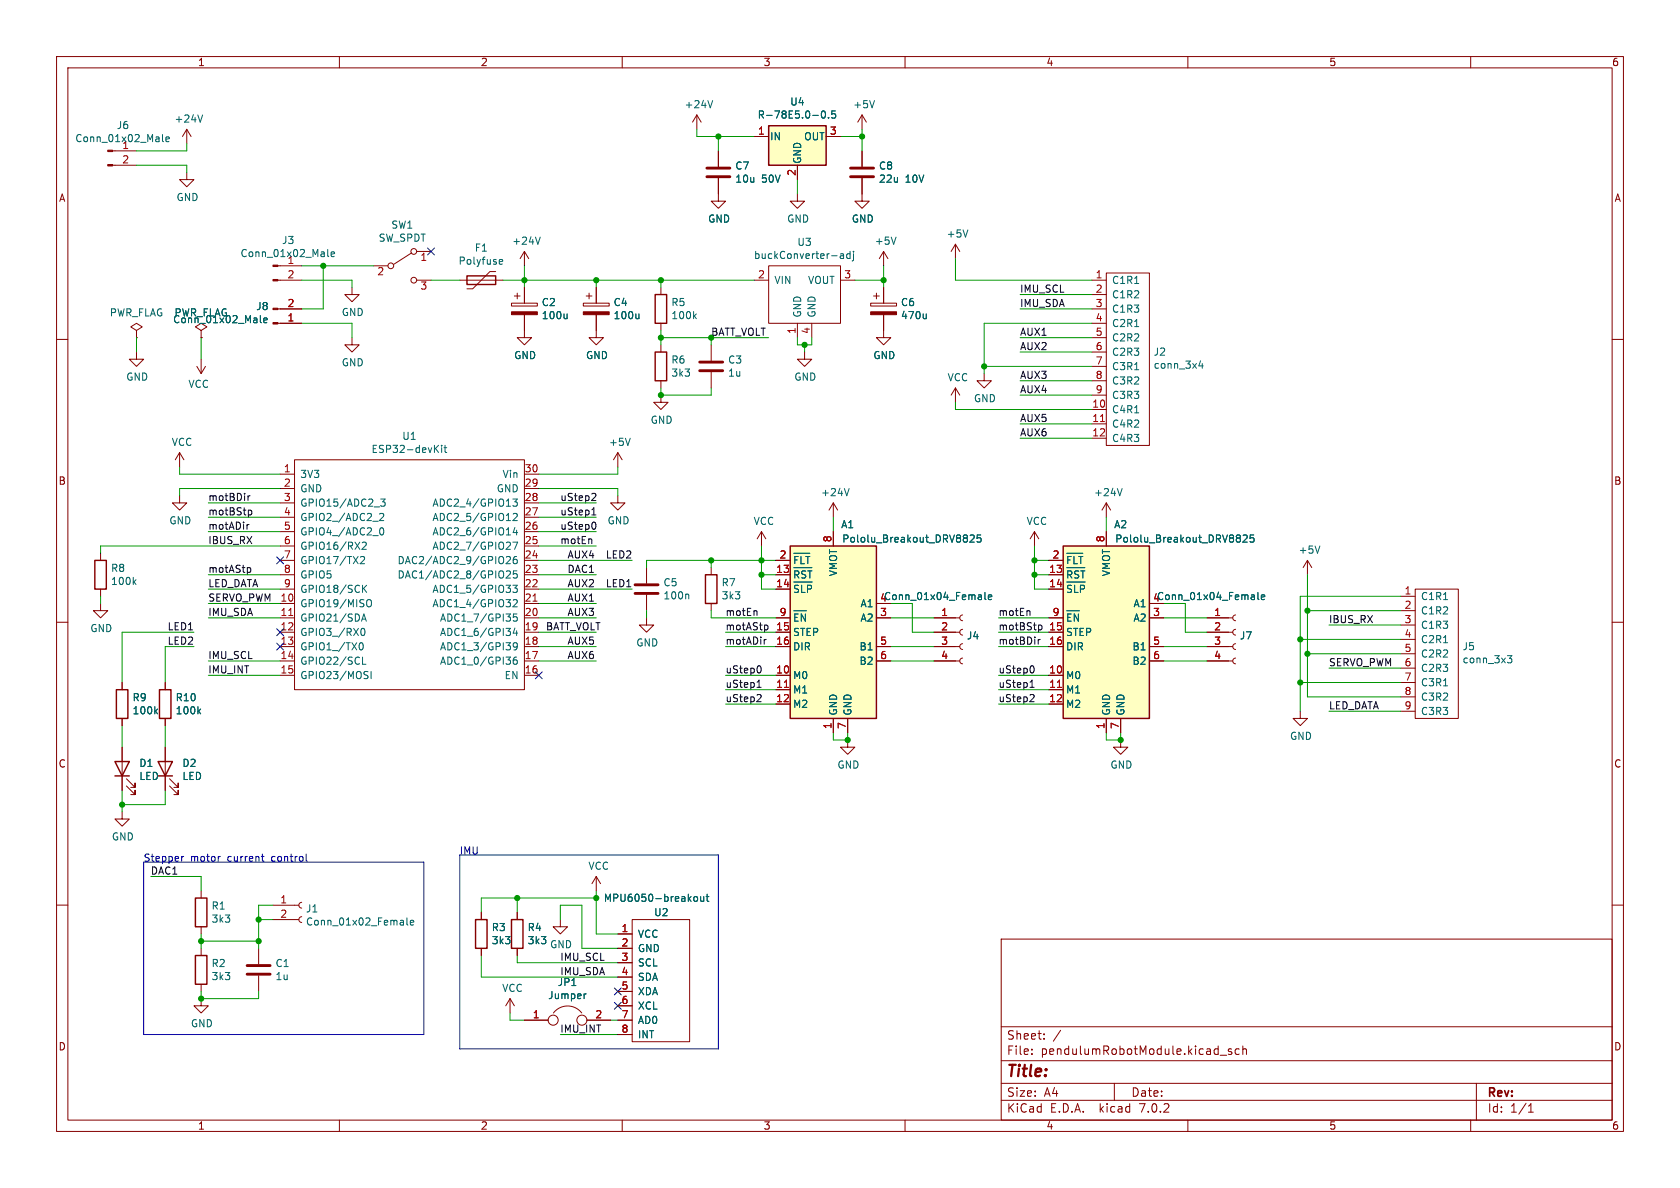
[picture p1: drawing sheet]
EESchema Schematic File Version 4
LIBS:pendulumRobotModule-cache
EELAYER 30 0
EELAYER END
$Descr A4 11693 8268
encoding utf-8
Sheet 1 1
Title ""
Date ""
Rev ""
Comp ""
Comment1 ""
Comment2 ""
Comment3 ""
Comment4 ""
$EndDescr
$Comp
L Driver_Motor:Pololu_Breakout_DRV8825 A1
U 1 1
P 5800 4300
F 0 "A1" H 5900 4950 50  0000 C CNN
F 1 "Pololu_Breakout_DRV8825" H 6350 4850 50  0000 C CNN
F 2 "mylib:DRV8825-breakout" H 6000 3500 50  0001 L CNN
F 3 "https://www.pololu.com/product/2982" H 5900 4000 50  0001 C CNN
	1    5800 4300
	1    0    0    -1  
$EndComp
$Comp
L Driver_Motor:Pololu_Breakout_DRV8825 A2
U 1 1
P 7700 4300
F 0 "A2" H 7800 4950 50  0000 C CNN
F 1 "Pololu_Breakout_DRV8825" H 8250 4850 50  0000 C CNN
F 2 "mylib:DRV8825-breakout" H 7900 3500 50  0001 L CNN
F 3 "https://www.pololu.com/product/2982" H 7800 4000 50  0001 C CNN
	1    7700 4300
	1    0    0    -1  
$EndComp
$Comp
L Connector:Conn_01x02_Male J3
U 1 1
P 1900 1850
F 0 "J3" H 2006 2028 50  0000 C CNN
F 1 "Conn_01x02_Male" H 2006 1937 50  0000 C CNN
F 2 "mylib:wirePad-2x-2mm" H 1900 1850 50  0001 C CNN
F 3 "~" H 1900 1850 50  0001 C CNN
	1    1900 1850
	1    0    0    -1  
$EndComp
$Comp
L power:GND #PWR0101
U 1 1
P 2450 2000
F 0 "#PWR0101" H 2450 1750 50  0001 C CNN
F 1 "GND" H 2455 1827 50  0000 C CNN
F 2 "" H 2450 2000 50  0001 C CNN
F 3 "" H 2450 2000 50  0001 C CNN
	1    2450 2000
	1    0    0    -1  
$EndComp
$Comp
L power:+24V #PWR0102
U 1 1
P 3650 1850
F 0 "#PWR0102" H 3650 1700 50  0001 C CNN
F 1 "+24V" H 3665 2023 50  0000 C CNN
F 2 "" H 3650 1850 50  0001 C CNN
F 3 "" H 3650 1850 50  0001 C CNN
	1    3650 1850
	1    0    0    -1  
$EndComp
Wire Wire Line
	2100 1950 2450 1950
Wire Wire Line
	2450 1950 2450 2000
$Comp
L Device:CP C2
U 1 1
P 3650 2150
F 0 "C2" H 3768 2196 50  0000 L CNN
F 1 "100u" H 3768 2105 50  0000 L CNN
F 2 "Capacitors_THT:CP_Radial_D8.0mm_P2.50mm" H 3688 2000 50  0001 C CNN
F 3 "~" H 3650 2150 50  0001 C CNN
	1    3650 2150
	1    0    0    -1  
$EndComp
Wire Wire Line
	3500 1950 3650 1950
Wire Wire Line
	3650 1950 3650 2000
$Comp
L power:GND #PWR0103
U 1 1
P 3650 2300
F 0 "#PWR0103" H 3650 2050 50  0001 C CNN
F 1 "GND" H 3655 2127 50  0000 C CNN
F 2 "" H 3650 2300 50  0001 C CNN
F 3 "" H 3650 2300 50  0001 C CNN
	1    3650 2300
	1    0    0    -1  
$EndComp
Wire Wire Line
	2100 1850 2250 1850
Wire Wire Line
	3650 1950 3650 1850
Connection ~ 3650 1950
$Comp
L Device:R R5
U 1 1
P 4600 2150
F 0 "R5" H 4670 2196 50  0000 L CNN
F 1 "100k" H 4670 2105 50  0000 L CNN
F 2 "Resistor_SMD:R_0805_2012Metric" V 4530 2150 50  0001 C CNN
F 3 "~" H 4600 2150 50  0001 C CNN
	1    4600 2150
	1    0    0    -1  
$EndComp
$Comp
L Device:R R6
U 1 1
P 4600 2550
F 0 "R6" H 4670 2596 50  0000 L CNN
F 1 "3k3" H 4670 2505 50  0000 L CNN
F 2 "Resistor_SMD:R_0805_2012Metric" V 4530 2550 50  0001 C CNN
F 3 "~" H 4600 2550 50  0001 C CNN
	1    4600 2550
	1    0    0    -1  
$EndComp
$Comp
L power:GND #PWR0104
U 1 1
P 4600 2750
F 0 "#PWR0104" H 4600 2500 50  0001 C CNN
F 1 "GND" H 4605 2577 50  0000 C CNN
F 2 "" H 4600 2750 50  0001 C CNN
F 3 "" H 4600 2750 50  0001 C CNN
	1    4600 2750
	1    0    0    -1  
$EndComp
Wire Wire Line
	4600 2750 4600 2700
Wire Wire Line
	4600 2400 4600 2350
$Comp
L Device:C C3
U 1 1
P 4950 2550
F 0 "C3" H 5065 2596 50  0000 L CNN
F 1 "1u" H 5065 2505 50  0000 L CNN
F 2 "Capacitor_SMD:C_0805_2012Metric" H 4988 2400 50  0001 C CNN
F 3 "~" H 4950 2550 50  0001 C CNN
	1    4950 2550
	1    0    0    -1  
$EndComp
Wire Wire Line
	4950 2400 4950 2350
Wire Wire Line
	4950 2350 4600 2350
Connection ~ 4600 2350
Wire Wire Line
	4600 2350 4600 2300
Wire Wire Line
	4950 2700 4950 2750
Wire Wire Line
	4950 2750 4600 2750
Connection ~ 4600 2750
$Comp
L Device:R R1
U 1 1
P 1400 6350
F 0 "R1" H 1470 6396 50  0000 L CNN
F 1 "3k3" H 1470 6305 50  0000 L CNN
F 2 "Resistor_SMD:R_0805_2012Metric" V 1330 6350 50  0001 C CNN
F 3 "~" H 1400 6350 50  0001 C CNN
	1    1400 6350
	1    0    0    -1  
$EndComp
$Comp
L Device:R R2
U 1 1
P 1400 6750
F 0 "R2" H 1470 6796 50  0000 L CNN
F 1 "3k3" H 1470 6705 50  0000 L CNN
F 2 "Resistor_SMD:R_0805_2012Metric" V 1330 6750 50  0001 C CNN
F 3 "~" H 1400 6750 50  0001 C CNN
	1    1400 6750
	1    0    0    -1  
$EndComp
$Comp
L Device:C C1
U 1 1
P 1800 6750
F 0 "C1" H 1915 6796 50  0000 L CNN
F 1 "1u" H 1915 6705 50  0000 L CNN
F 2 "Capacitor_SMD:C_0805_2012Metric" H 1838 6600 50  0001 C CNN
F 3 "~" H 1800 6750 50  0001 C CNN
	1    1800 6750
	1    0    0    -1  
$EndComp
Wire Wire Line
	1400 6500 1400 6550
Wire Wire Line
	1400 6550 1800 6550
Wire Wire Line
	1800 6550 1800 6600
Connection ~ 1400 6550
Wire Wire Line
	1400 6550 1400 6600
Wire Wire Line
	1800 6900 1800 6950
Wire Wire Line
	1800 6950 1400 6950
Wire Wire Line
	1400 6950 1400 6900
$Comp
L power:GND #PWR0105
U 1 1
P 1400 6950
F 0 "#PWR0105" H 1400 6700 50  0001 C CNN
F 1 "GND" H 1405 6777 50  0000 C CNN
F 2 "" H 1400 6950 50  0001 C CNN
F 3 "" H 1400 6950 50  0001 C CNN
	1    1400 6950
	1    0    0    -1  
$EndComp
Connection ~ 1400 6950
$Comp
L Connector:Conn_01x04_Female J4
U 1 1
P 6700 4400
F 0 "J4" H 6727 4376 50  0000 L CNN
F 1 "Conn_01x04_Female" H 6150 4650 50  0000 L CNN
F 2 "Socket_Strips:Socket_Strip_Straight_1x04_Pitch2.54mm" H 6700 4400 50  0001 C CNN
F 3 "~" H 6700 4400 50  0001 C CNN
	1    6700 4400
	1    0    0    -1  
$EndComp
$Comp
L Connector:Conn_01x04_Female J7
U 1 1
P 8600 4400
F 0 "J7" H 8627 4376 50  0000 L CNN
F 1 "Conn_01x04_Female" H 8050 4650 50  0000 L CNN
F 2 "Socket_Strips:Socket_Strip_Straight_1x04_Pitch2.54mm" H 8600 4400 50  0001 C CNN
F 3 "~" H 8600 4400 50  0001 C CNN
	1    8600 4400
	1    0    0    -1  
$EndComp
Text Label 5050 4700 0    50   ~ 0
uStep0
Text Label 5050 4800 0    50   ~ 0
uStep1
Text Label 5050 4900 0    50   ~ 0
uStep2
Text Label 6950 4700 0    50   ~ 0
uStep0
Text Label 6950 4800 0    50   ~ 0
uStep1
Text Label 6950 4900 0    50   ~ 0
uStep2
Wire Wire Line
	1400 6200 1400 6100
Wire Wire Line
	1400 6100 1050 6100
Text Label 1050 6100 0    50   ~ 0
DAC1
$Comp
L Connector:Conn_01x02_Female J1
U 1 1
P 2100 6300
F 0 "J1" H 2127 6276 50  0000 L CNN
F 1 "Conn_01x02_Female" H 2127 6185 50  0000 L CNN
F 2 "Socket_Strips:Socket_Strip_Straight_1x02_Pitch2.54mm" H 2100 6300 50  0001 C CNN
F 3 "~" H 2100 6300 50  0001 C CNN
	1    2100 6300
	1    0    0    -1  
$EndComp
Wire Wire Line
	1900 6400 1800 6400
Wire Wire Line
	1800 6400 1800 6300
Wire Wire Line
	1800 6300 1900 6300
$Comp
L myLib:MPU6050-breakout U2
U 1 1
P 4600 6350
F 0 "U2" H 4550 6350 50  0000 L CNN
F 1 "MPU6050-breakout" H 4200 6450 50  0000 L CNN
F 2 "mylib:MPU6050-breakout-angledHeader" H 4600 6350 50  0001 C CNN
F 3 "" H 4600 6350 50  0001 C CNN
	1    4600 6350
	1    0    0    -1  
$EndComp
$Comp
L power:VCC #PWR0106
U 1 1
P 1250 3250
F 0 "#PWR0106" H 1250 3100 50  0001 C CNN
F 1 "VCC" H 1267 3423 50  0000 C CNN
F 2 "" H 1250 3250 50  0001 C CNN
F 3 "" H 1250 3250 50  0001 C CNN
	1    1250 3250
	1    0    0    -1  
$EndComp
$Comp
L power:GND #PWR0107
U 1 1
P 1250 3450
F 0 "#PWR0107" H 1250 3200 50  0001 C CNN
F 1 "GND" H 1255 3277 50  0000 C CNN
F 2 "" H 1250 3450 50  0001 C CNN
F 3 "" H 1250 3450 50  0001 C CNN
	1    1250 3450
	1    0    0    -1  
$EndComp
$Comp
L power:GND #PWR0108
U 1 1
P 4300 3450
F 0 "#PWR0108" H 4300 3200 50  0001 C CNN
F 1 "GND" H 4305 3277 50  0000 C CNN
F 2 "" H 4300 3450 50  0001 C CNN
F 3 "" H 4300 3450 50  0001 C CNN
	1    4300 3450
	1    0    0    -1  
$EndComp
$Comp
L power:+5V #PWR0109
U 1 1
P 4300 3250
F 0 "#PWR0109" H 4300 3100 50  0001 C CNN
F 1 "+5V" H 4315 3423 50  0000 C CNN
F 2 "" H 4300 3250 50  0001 C CNN
F 3 "" H 4300 3250 50  0001 C CNN
	1    4300 3250
	1    0    0    -1  
$EndComp
Text Label 3950 4000 0    50   ~ 0
DAC1
$Comp
L Device:R R3
U 1 1
P 3350 6500
F 0 "R3" H 3420 6546 50  0000 L CNN
F 1 "3k3" H 3420 6455 50  0000 L CNN
F 2 "Resistor_SMD:R_0805_2012Metric" V 3280 6500 50  0001 C CNN
F 3 "~" H 3350 6500 50  0001 C CNN
	1    3350 6500
	1    0    0    -1  
$EndComp
$Comp
L Device:R R4
U 1 1
P 3600 6500
F 0 "R4" H 3670 6546 50  0000 L CNN
F 1 "3k3" H 3670 6455 50  0000 L CNN
F 2 "Resistor_SMD:R_0805_2012Metric" V 3530 6500 50  0001 C CNN
F 3 "~" H 3600 6500 50  0001 C CNN
	1    3600 6500
	1    0    0    -1  
$EndComp
$Comp
L power:VCC #PWR0110
U 1 1
P 4150 6200
F 0 "#PWR0110" H 4150 6050 50  0001 C CNN
F 1 "VCC" H 4167 6373 50  0000 C CNN
F 2 "" H 4150 6200 50  0001 C CNN
F 3 "" H 4150 6200 50  0001 C CNN
	1    4150 6200
	1    0    0    -1  
$EndComp
Wire Wire Line
	4300 6500 4150 6500
Wire Wire Line
	3600 6250 3600 6350
Wire Wire Line
	3600 6250 3350 6250
Wire Wire Line
	3350 6250 3350 6350
Connection ~ 3600 6250
Wire Wire Line
	3350 6800 3350 6650
Text Label 3900 6700 0    50   ~ 0
IMU_SCL
Wire Wire Line
	4150 6200 4150 6250
Wire Wire Line
	3600 6650 3600 6700
Wire Wire Line
	3600 6700 4300 6700
Wire Wire Line
	3350 6800 4300 6800
Wire Wire Line
	3600 6250 4150 6250
Connection ~ 4150 6250
Wire Wire Line
	4150 6250 4150 6500
$Comp
L power:GND #PWR0111
U 1 1
P 3900 6400
F 0 "#PWR0111" H 3900 6150 50  0001 C CNN
F 1 "GND" H 3905 6227 50  0000 C CNN
F 2 "" H 3900 6400 50  0001 C CNN
F 3 "" H 3900 6400 50  0001 C CNN
	1    3900 6400
	1    0    0    -1  
$EndComp
Wire Wire Line
	4300 6600 4050 6600
Wire Wire Line
	4050 6600 4050 6300
Wire Wire Line
	4050 6300 3900 6300
Wire Wire Line
	3900 6300 3900 6400
Text Label 3900 6800 0    50   ~ 0
IMU_SDA
Text Label 1450 4600 0    50   ~ 0
IMU_SCL
Text Label 1450 4300 0    50   ~ 0
IMU_SDA
Text Label 6950 4300 0    50   ~ 0
motEn
Text Label 5050 4300 0    50   ~ 0
motEn
$Comp
L power:GND #PWR0112
U 1 1
P 5900 5150
F 0 "#PWR0112" H 5900 4900 50  0001 C CNN
F 1 "GND" H 5905 4977 50  0000 C CNN
F 2 "" H 5900 5150 50  0001 C CNN
F 3 "" H 5900 5150 50  0001 C CNN
	1    5900 5150
	1    0    0    -1  
$EndComp
Wire Wire Line
	5800 5100 5800 5150
Wire Wire Line
	5800 5150 5900 5150
Wire Wire Line
	5900 5100 5900 5150
Connection ~ 5900 5150
$Comp
L power:GND #PWR0113
U 1 1
P 7800 5150
F 0 "#PWR0113" H 7800 4900 50  0001 C CNN
F 1 "GND" H 7805 4977 50  0000 C CNN
F 2 "" H 7800 5150 50  0001 C CNN
F 3 "" H 7800 5150 50  0001 C CNN
	1    7800 5150
	1    0    0    -1  
$EndComp
Wire Wire Line
	7700 5100 7700 5150
Wire Wire Line
	7700 5150 7800 5150
Wire Wire Line
	7800 5100 7800 5150
Connection ~ 7800 5150
$Comp
L power:+24V #PWR0114
U 1 1
P 5800 3600
F 0 "#PWR0114" H 5800 3450 50  0001 C CNN
F 1 "+24V" H 5815 3773 50  0000 C CNN
F 2 "" H 5800 3600 50  0001 C CNN
F 3 "" H 5800 3600 50  0001 C CNN
	1    5800 3600
	1    0    0    -1  
$EndComp
$Comp
L power:+24V #PWR0115
U 1 1
P 7700 3600
F 0 "#PWR0115" H 7700 3450 50  0001 C CNN
F 1 "+24V" H 7715 3773 50  0000 C CNN
F 2 "" H 7700 3600 50  0001 C CNN
F 3 "" H 7700 3600 50  0001 C CNN
	1    7700 3600
	1    0    0    -1  
$EndComp
Wire Wire Line
	5800 3600 5800 3700
Wire Wire Line
	7700 3600 7700 3700
Text Label 5050 4500 0    50   ~ 0
motADir
Wire Wire Line
	5050 4400 5400 4400
Wire Wire Line
	5400 4500 5050 4500
Wire Wire Line
	5050 4700 5400 4700
Wire Wire Line
	5050 4800 5400 4800
Wire Wire Line
	5050 4900 5400 4900
Text Label 5050 4400 0    50   ~ 0
motAStp
$Comp
L power:VCC #PWR0116
U 1 1
P 5300 3800
F 0 "#PWR0116" H 5300 3650 50  0001 C CNN
F 1 "VCC" H 5317 3973 50  0000 C CNN
F 2 "" H 5300 3800 50  0001 C CNN
F 3 "" H 5300 3800 50  0001 C CNN
	1    5300 3800
	1    0    0    -1  
$EndComp
Wire Wire Line
	5400 3900 5300 3900
Wire Wire Line
	5300 3900 5300 3800
Wire Wire Line
	5400 4000 5300 4000
Wire Wire Line
	5300 4000 5300 3900
Connection ~ 5300 3900
Wire Wire Line
	5400 4100 5300 4100
Wire Wire Line
	5300 4100 5300 4000
Connection ~ 5300 4000
$Comp
L power:VCC #PWR0117
U 1 1
P 7200 3800
F 0 "#PWR0117" H 7200 3650 50  0001 C CNN
F 1 "VCC" H 7217 3973 50  0000 C CNN
F 2 "" H 7200 3800 50  0001 C CNN
F 3 "" H 7200 3800 50  0001 C CNN
	1    7200 3800
	1    0    0    -1  
$EndComp
Wire Wire Line
	7300 3900 7200 3900
Wire Wire Line
	7200 3900 7200 3800
Wire Wire Line
	7300 4000 7200 4000
Wire Wire Line
	7200 4000 7200 3900
Connection ~ 7200 3900
Wire Wire Line
	7300 4100 7200 4100
Wire Wire Line
	7200 4100 7200 4000
Connection ~ 7200 4000
Wire Wire Line
	7300 4400 6950 4400
Text Label 6950 4400 0    50   ~ 0
motBStp
Wire Wire Line
	7300 4500 6950 4500
Wire Wire Line
	6950 4300 7300 4300
Wire Wire Line
	6950 4700 7300 4700
Wire Wire Line
	6950 4800 7300 4800
Wire Wire Line
	6950 4900 7300 4900
Text Label 6950 4500 0    50   ~ 0
motBDir
Wire Wire Line
	1800 6550 1800 6400
Connection ~ 1800 6550
Connection ~ 1800 6400
Wire Notes Line
	1000 6000 2950 6000
Wire Notes Line
	2950 6000 2950 7200
Wire Notes Line
	2950 7200 1000 7200
Wire Notes Line
	1000 7200 1000 6000
Text Notes 1000 6000 0    50   ~ 0
Stepper motor current control
Wire Notes Line
	5000 5950 3200 5950
Wire Notes Line
	3200 7300 5000 7300
Wire Notes Line
	5000 7300 5000 5950
Wire Notes Line
	3200 5950 3200 7300
Wire Wire Line
	4300 7200 3900 7200
Text Label 3900 7200 0    50   ~ 0
IMU_INT
$Comp
L Device:Jumper JP1
U 1 1
P 3950 7100
F 0 "JP1" H 3950 7364 50  0000 C CNN
F 1 "Jumper" H 3950 7273 50  0000 C CNN
F 2 "Connectors:GS2" H 3950 7100 50  0001 C CNN
F 3 "~" H 3950 7100 50  0001 C CNN
	1    3950 7100
	1    0    0    -1  
$EndComp
Wire Wire Line
	4300 7100 4250 7100
Wire Wire Line
	3650 7100 3550 7100
$Comp
L power:VCC #PWR0120
U 1 1
P 3550 7050
F 0 "#PWR0120" H 3550 6900 50  0001 C CNN
F 1 "VCC" H 3567 7223 50  0000 C CNN
F 2 "" H 3550 7050 50  0001 C CNN
F 3 "" H 3550 7050 50  0001 C CNN
	1    3550 7050
	1    0    0    -1  
$EndComp
Wire Wire Line
	3550 7100 3550 7050
NoConn ~ 4300 6900
NoConn ~ 4300 7000
$Comp
L myLib:buckConverter-adj U3
U 1 1
P 5600 1800
F 0 "U3" H 5600 1915 50  0000 C CNN
F 1 "buckConverter-adj" H 5600 1824 50  0000 C CNN
F 2 "mylib:buck-converter-adj" H 5600 1800 50  0001 C CNN
F 3 "" H 5600 1800 50  0001 C CNN
	1    5600 1800
	1    0    0    -1  
$EndComp
Wire Wire Line
	5550 2400 5550 2350
Wire Wire Line
	5550 2400 5600 2400
Wire Wire Line
	5650 2400 5650 2350
Wire Wire Line
	5600 2400 5600 2450
Connection ~ 5600 2400
Wire Wire Line
	5600 2400 5650 2400
$Comp
L power:GND #PWR0121
U 1 1
P 5600 2450
F 0 "#PWR0121" H 5600 2200 50  0001 C CNN
F 1 "GND" H 5605 2277 50  0000 C CNN
F 2 "" H 5600 2450 50  0001 C CNN
F 3 "" H 5600 2450 50  0001 C CNN
	1    5600 2450
	1    0    0    -1  
$EndComp
Wire Wire Line
	5950 1950 6150 1950
Wire Wire Line
	6150 1950 6150 1850
$Comp
L power:+5V #PWR0122
U 1 1
P 6150 1850
F 0 "#PWR0122" H 6150 1700 50  0001 C CNN
F 1 "+5V" H 6165 2023 50  0000 C CNN
F 2 "" H 6150 1850 50  0001 C CNN
F 3 "" H 6150 1850 50  0001 C CNN
	1    6150 1850
	1    0    0    -1  
$EndComp
$Comp
L myLib:ESP32-devKit U1
U 1 1
P 2850 3150
F 0 "U1" H 2850 3265 50  0000 C CNN
F 1 "ESP32-devKit" H 2850 3174 50  0000 C CNN
F 2 "mylib:ESP32-devkit-30p" H 2850 3150 50  0001 C CNN
F 3 "" H 2850 3150 50  0001 C CNN
	1    2850 3150
	1    0    0    -1  
$EndComp
Wire Wire Line
	1950 4300 1450 4300
Wire Wire Line
	1950 4600 1450 4600
Wire Wire Line
	1250 3300 1250 3250
Wire Wire Line
	1250 3400 1250 3450
Wire Wire Line
	4300 3300 4300 3250
Wire Wire Line
	4300 3400 4300 3450
Wire Wire Line
	3750 4000 4150 4000
Text Notes 3200 5950 0    50   ~ 0
IMU
Wire Wire Line
	1950 4100 1450 4100
Text Label 1450 4100 0    50   ~ 0
LED_DATA
Wire Wire Line
	3750 4400 4150 4400
Wire Wire Line
	4600 1950 4600 2000
Wire Wire Line
	4600 1950 5250 1950
Wire Wire Line
	4600 1950 4150 1950
Connection ~ 4600 1950
Wire Wire Line
	4950 2350 5350 2350
Connection ~ 4950 2350
Text Label 4950 2350 0    50   ~ 0
BATT_VOLT
Text Label 3800 4400 0    50   ~ 0
BATT_VOLT
Wire Wire Line
	1950 4200 1450 4200
Text Label 1450 4200 0    50   ~ 0
SERVO_PWM
Text Label 1450 3800 0    50   ~ 0
IBUS_RX
Wire Wire Line
	3750 3300 4300 3300
Wire Wire Line
	3750 3400 4300 3400
Wire Wire Line
	3750 3500 4150 3500
Wire Wire Line
	3750 3600 4150 3600
Wire Wire Line
	3750 3700 4150 3700
Wire Wire Line
	3750 3800 4150 3800
Wire Wire Line
	3750 3900 4150 3900
Wire Wire Line
	3750 4100 4150 4100
Wire Wire Line
	3750 4200 4150 4200
Wire Wire Line
	3750 4300 4150 4300
Text Label 3900 3500 0    50   ~ 0
uStep2
Text Label 3900 3600 0    50   ~ 0
uStep1
Text Label 3900 3700 0    50   ~ 0
uStep0
Text Label 3900 3800 0    50   ~ 0
motEn
NoConn ~ 3750 4700
NoConn ~ 1950 3900
Wire Wire Line
	1250 3400 1950 3400
Wire Wire Line
	1250 3300 1950 3300
Wire Wire Line
	1450 3700 1950 3700
Wire Wire Line
	1950 3600 1450 3600
Wire Wire Line
	1950 3500 1450 3500
Wire Wire Line
	1950 4000 1450 4000
Text Label 1450 3500 0    50   ~ 0
motBDir
Text Label 1450 3600 0    50   ~ 0
motBStp
Text Label 1450 3700 0    50   ~ 0
motADir
Text Label 1450 4000 0    50   ~ 0
motAStp
Wire Wire Line
	1950 4700 1450 4700
Text Label 1450 4700 0    50   ~ 0
IMU_INT
Wire Wire Line
	3750 4500 4150 4500
Wire Wire Line
	3750 4600 4150 4600
$Comp
L power:PWR_FLAG #FLG0101
U 1 1
P 950 2350
F 0 "#FLG0101" H 950 2425 50  0001 C CNN
F 1 "PWR_FLAG" H 950 2524 50  0000 C CNN
F 2 "" H 950 2350 50  0001 C CNN
F 3 "~" H 950 2350 50  0001 C CNN
	1    950  2350
	1    0    0    -1  
$EndComp
$Comp
L power:PWR_FLAG #FLG0102
U 1 1
P 1400 2350
F 0 "#FLG0102" H 1400 2425 50  0001 C CNN
F 1 "PWR_FLAG" H 1400 2524 50  0000 C CNN
F 2 "" H 1400 2350 50  0001 C CNN
F 3 "~" H 1400 2350 50  0001 C CNN
	1    1400 2350
	1    0    0    -1  
$EndComp
$Comp
L power:GND #PWR0127
U 1 1
P 950 2450
F 0 "#PWR0127" H 950 2200 50  0001 C CNN
F 1 "GND" H 955 2277 50  0000 C CNN
F 2 "" H 950 2450 50  0001 C CNN
F 3 "" H 950 2450 50  0001 C CNN
	1    950  2450
	1    0    0    -1  
$EndComp
$Comp
L power:VCC #PWR0128
U 1 1
P 1400 2500
F 0 "#PWR0128" H 1400 2350 50  0001 C CNN
F 1 "VCC" H 1417 2673 50  0000 C CNN
F 2 "" H 1400 2500 50  0001 C CNN
F 3 "" H 1400 2500 50  0001 C CNN
	1    1400 2500
	-1   0    0    1   
$EndComp
Wire Wire Line
	1400 2350 1400 2500
Wire Wire Line
	950  2350 950  2450
Wire Wire Line
	6200 4600 6500 4600
Wire Wire Line
	6200 4500 6500 4500
Wire Wire Line
	6200 4300 6500 4300
Wire Wire Line
	6200 4200 6350 4200
Wire Wire Line
	6350 4200 6350 4400
Wire Wire Line
	6350 4400 6500 4400
Wire Wire Line
	8100 4600 8400 4600
Wire Wire Line
	8100 4500 8400 4500
Wire Wire Line
	8400 4300 8100 4300
Wire Wire Line
	8100 4200 8250 4200
Wire Wire Line
	8250 4200 8250 4400
Wire Wire Line
	8250 4400 8400 4400
$Comp
L Device:CP C4
U 1 1
P 4150 2150
F 0 "C4" H 4268 2196 50  0000 L CNN
F 1 "100u" H 4268 2105 50  0000 L CNN
F 2 "Capacitors_THT:CP_Radial_D8.0mm_P2.50mm" H 4188 2000 50  0001 C CNN
F 3 "~" H 4150 2150 50  0001 C CNN
	1    4150 2150
	1    0    0    -1  
$EndComp
Wire Wire Line
	4150 2000 4150 1950
Connection ~ 4150 1950
Wire Wire Line
	3650 1950 4150 1950
$Comp
L power:GND #PWR01
U 1 1
P 4150 2300
F 0 "#PWR01" H 4150 2050 50  0001 C CNN
F 1 "GND" H 4155 2127 50  0000 C CNN
F 2 "" H 4150 2300 50  0001 C CNN
F 3 "" H 4150 2300 50  0001 C CNN
	1    4150 2300
	1    0    0    -1  
$EndComp
$Comp
L Device:Polyfuse F1
U 1 1
P 3350 1950
F 0 "F1" V 3125 1950 50  0000 C CNN
F 1 "Polyfuse" V 3216 1950 50  0000 C CNN
F 2 "mylib:polyfuse-5.08mm" H 3400 1750 50  0001 L CNN
F 3 "~" H 3350 1950 50  0001 C CNN
	1    3350 1950
	0    1    1    0   
$EndComp
$Comp
L myLib:conn_3x3 J5
U 1 1
P 10000 4550
F 0 "J5" H 10177 4601 50  0000 L CNN
F 1 "conn_3x3" H 10177 4510 50  0000 L CNN
F 2 "mylib:pinHeader_3x3" H 10100 5200 50  0001 C CNN
F 3 "" H 10100 5200 50  0001 C CNN
	1    10000 4550
	1    0    0    -1  
$EndComp
$Comp
L myLib:conn_3x4 J2
U 1 1
P 7850 2500
F 0 "J2" H 8027 2551 50  0000 L CNN
F 1 "conn_3x4" H 8027 2460 50  0000 L CNN
F 2 "mylib:pinHeader_3x4" H 7700 2900 50  0001 C CNN
F 3 "" H 7700 2900 50  0001 C CNN
	1    7850 2500
	1    0    0    -1  
$EndComp
Wire Wire Line
	9250 4350 9750 4350
Text Label 9250 4650 0    50   ~ 0
SERVO_PWM
Wire Wire Line
	9750 4650 9250 4650
Wire Wire Line
	9750 4950 9250 4950
Text Label 9250 4350 0    50   ~ 0
IBUS_RX
Text Label 9250 4950 0    50   ~ 0
LED_DATA
$Comp
L power:+5V #PWR0118
U 1 1
P 9100 4000
F 0 "#PWR0118" H 9100 3850 50  0001 C CNN
F 1 "+5V" H 9115 4173 50  0000 C CNN
F 2 "" H 9100 4000 50  0001 C CNN
F 3 "" H 9100 4000 50  0001 C CNN
	1    9100 4000
	1    0    0    -1  
$EndComp
Wire Wire Line
	9750 4150 9050 4150
Wire Wire Line
	9750 4450 9050 4450
Wire Wire Line
	9050 4150 9050 4450
Wire Wire Line
	9750 4750 9050 4750
Wire Wire Line
	9050 4750 9050 4450
Connection ~ 9050 4450
$Comp
L power:GND #PWR0119
U 1 1
P 9050 4950
F 0 "#PWR0119" H 9050 4700 50  0001 C CNN
F 1 "GND" H 9055 4777 50  0000 C CNN
F 2 "" H 9050 4950 50  0001 C CNN
F 3 "" H 9050 4950 50  0001 C CNN
	1    9050 4950
	1    0    0    -1  
$EndComp
Wire Wire Line
	9100 4850 9750 4850
Wire Wire Line
	9750 4550 9100 4550
Wire Wire Line
	9100 4550 9100 4850
Wire Wire Line
	9750 4250 9100 4250
Wire Wire Line
	9100 4250 9100 4550
Connection ~ 9100 4550
Wire Wire Line
	7600 2050 7100 2050
Wire Wire Line
	7600 2150 7100 2150
Wire Wire Line
	7600 2350 7100 2350
Wire Wire Line
	7600 2450 7100 2450
Wire Wire Line
	7600 2650 7100 2650
Wire Wire Line
	7600 2750 7100 2750
Wire Wire Line
	7600 2950 7100 2950
Text Label 3950 3900 0    50   ~ 0
AUX4
Text Label 3950 4100 0    50   ~ 0
AUX2
Text Label 3950 4200 0    50   ~ 0
AUX1
Text Label 3950 4300 0    50   ~ 0
AUX3
Text Label 3950 4500 0    50   ~ 0
AUX5
Text Label 3950 4600 0    50   ~ 0
AUX6
Text Label 7100 2050 0    50   ~ 0
IMU_SCL
Text Label 7100 2150 0    50   ~ 0
IMU_SDA
Text Label 7100 2350 0    50   ~ 0
AUX1
Text Label 7100 2450 0    50   ~ 0
AUX2
Text Label 7100 2650 0    50   ~ 0
AUX3
Text Label 7100 2750 0    50   ~ 0
AUX4
Text Label 7100 2950 0    50   ~ 0
AUX5
Text Label 7100 3050 0    50   ~ 0
AUX6
$Comp
L power:GND #PWR0123
U 1 1
P 6850 2600
F 0 "#PWR0123" H 6850 2350 50  0001 C CNN
F 1 "GND" H 6855 2427 50  0000 C CNN
F 2 "" H 6850 2600 50  0001 C CNN
F 3 "" H 6850 2600 50  0001 C CNN
	1    6850 2600
	1    0    0    -1  
$EndComp
Wire Wire Line
	6850 2550 7600 2550
Wire Wire Line
	6850 2250 6850 2550
Wire Wire Line
	6850 2250 7600 2250
Wire Wire Line
	6650 1950 6650 1800
Wire Wire Line
	6650 1950 7600 1950
$Comp
L power:+5V #PWR0124
U 1 1
P 6650 1800
F 0 "#PWR0124" H 6650 1650 50  0001 C CNN
F 1 "+5V" H 6665 1973 50  0000 C CNN
F 2 "" H 6650 1800 50  0001 C CNN
F 3 "" H 6650 1800 50  0001 C CNN
	1    6650 1800
	1    0    0    -1  
$EndComp
$Comp
L power:VCC #PWR0125
U 1 1
P 6650 2800
F 0 "#PWR0125" H 6650 2650 50  0001 C CNN
F 1 "VCC" H 6667 2973 50  0000 C CNN
F 2 "" H 6650 2800 50  0001 C CNN
F 3 "" H 6650 2800 50  0001 C CNN
	1    6650 2800
	1    0    0    -1  
$EndComp
Wire Wire Line
	7600 3050 7100 3050
Wire Wire Line
	6650 2850 6650 2800
Wire Wire Line
	6650 2850 7600 2850
Wire Wire Line
	6850 2600 6850 2550
Connection ~ 6850 2550
$Comp
L Device:C C5
U 1 1
P 4500 4100
F 0 "C5" H 4615 4146 50  0000 L CNN
F 1 "100n" H 4615 4055 50  0000 L CNN
F 2 "Capacitor_SMD:C_0805_2012Metric" H 4538 3950 50  0001 C CNN
F 3 "~" H 4500 4100 50  0001 C CNN
	1    4500 4100
	1    0    0    -1  
$EndComp
Wire Wire Line
	4950 3900 4500 3900
Wire Wire Line
	4500 3900 4500 3950
$Comp
L power:GND #PWR0126
U 1 1
P 4500 4300
F 0 "#PWR0126" H 4500 4050 50  0001 C CNN
F 1 "GND" H 4505 4127 50  0000 C CNN
F 2 "" H 4500 4300 50  0001 C CNN
F 3 "" H 4500 4300 50  0001 C CNN
	1    4500 4300
	1    0    0    -1  
$EndComp
Wire Wire Line
	4500 4250 4500 4300
Connection ~ 9100 4250
Wire Wire Line
	9100 4000 9100 4250
Wire Wire Line
	9050 4950 9050 4750
Connection ~ 9050 4750
$Comp
L Device:R R7
U 1 1
P 4950 4100
F 0 "R7" H 5020 4146 50  0000 L CNN
F 1 "3k3" H 5020 4055 50  0000 L CNN
F 2 "Resistor_SMD:R_0805_2012Metric" V 4880 4100 50  0001 C CNN
F 3 "~" H 4950 4100 50  0001 C CNN
	1    4950 4100
	1    0    0    -1  
$EndComp
Wire Wire Line
	4950 4300 4950 4250
Wire Wire Line
	4950 4300 5400 4300
Wire Wire Line
	4950 3900 4950 3950
Wire Wire Line
	4950 3900 5300 3900
Connection ~ 4950 3900
$Comp
L Device:R R8
U 1 1
P 700 4000
F 0 "R8" H 770 4046 50  0000 L CNN
F 1 "100k" H 770 3955 50  0000 L CNN
F 2 "Resistor_SMD:R_0805_2012Metric" V 630 4000 50  0001 C CNN
F 3 "~" H 700 4000 50  0001 C CNN
	1    700  4000
	1    0    0    -1  
$EndComp
$Comp
L power:GND #PWR02
U 1 1
P 700 4200
F 0 "#PWR02" H 700 3950 50  0001 C CNN
F 1 "GND" H 705 4027 50  0000 C CNN
F 2 "" H 700 4200 50  0001 C CNN
F 3 "" H 700 4200 50  0001 C CNN
	1    700  4200
	1    0    0    -1  
$EndComp
Wire Wire Line
	700  4200 700  4150
$Comp
L Device:CP C6
U 1 1
P 6150 2150
F 0 "C6" H 6268 2196 50  0000 L CNN
F 1 "470u" H 6268 2105 50  0000 L CNN
F 2 "Capacitors_THT:CP_Radial_D6.3mm_P2.50mm" H 6188 2000 50  0001 C CNN
F 3 "~" H 6150 2150 50  0001 C CNN
	1    6150 2150
	1    0    0    -1  
$EndComp
$Comp
L power:GND #PWR03
U 1 1
P 6150 2300
F 0 "#PWR03" H 6150 2050 50  0001 C CNN
F 1 "GND" H 6155 2127 50  0000 C CNN
F 2 "" H 6150 2300 50  0001 C CNN
F 3 "" H 6150 2300 50  0001 C CNN
	1    6150 2300
	1    0    0    -1  
$EndComp
Wire Wire Line
	6150 2000 6150 1950
Connection ~ 6150 1950
$Comp
L Connector:Conn_01x02_Male J6
U 1 1
P 750 1050
F 0 "J6" H 856 1228 50  0000 C CNN
F 1 "Conn_01x02_Male" H 856 1137 50  0000 C CNN
F 2 "mylib:pinHeader_2x1_5.08mm" H 750 1050 50  0001 C CNN
F 3 "~" H 750 1050 50  0001 C CNN
	1    750  1050
	1    0    0    -1  
$EndComp
$Comp
L power:+24V #PWR04
U 1 1
P 1300 1000
F 0 "#PWR04" H 1300 850 50  0001 C CNN
F 1 "+24V" H 1315 1173 50  0000 C CNN
F 2 "" H 1300 1000 50  0001 C CNN
F 3 "" H 1300 1000 50  0001 C CNN
	1    1300 1000
	1    0    0    -1  
$EndComp
$Comp
L power:GND #PWR05
U 1 1
P 1300 1200
F 0 "#PWR05" H 1300 950 50  0001 C CNN
F 1 "GND" H 1305 1027 50  0000 C CNN
F 2 "" H 1300 1200 50  0001 C CNN
F 3 "" H 1300 1200 50  0001 C CNN
	1    1300 1200
	1    0    0    -1  
$EndComp
Wire Wire Line
	950  1150 1300 1150
Wire Wire Line
	1300 1150 1300 1200
Wire Wire Line
	1300 1050 1300 1000
Wire Wire Line
	950  1050 1300 1050
$Comp
L Switch:SW_SPDT SW1
U 1 1
P 2800 1850
F 0 "SW1" H 2800 2135 50  0000 C CNN
F 1 "SW_SPDT" H 2800 2044 50  0000 C CNN
F 2 "mylib:switch_slider_SPDT" H 2800 1850 50  0001 C CNN
F 3 "~" H 2800 1850 50  0001 C CNN
	1    2800 1850
	1    0    0    -1  
$EndComp
$Comp
L Connector:Conn_01x02_Male J8
U 1 1
P 1900 2250
F 0 "J8" H 1872 2132 50  0000 R CNN
F 1 "Conn_01x02_Male" H 1872 2223 50  0000 R CNN
F 2 "Connector_JST:JST_XH_S02B-XH-A-1_1x02_P2.50mm_Horizontal" H 1900 2250 50  0001 C CNN
F 3 "~" H 1900 2250 50  0001 C CNN
	1    1900 2250
	1    0    0    1   
$EndComp
Wire Wire Line
	2100 2150 2250 2150
Wire Wire Line
	2250 2150 2250 1850
Connection ~ 2250 1850
Wire Wire Line
	2250 1850 2600 1850
$Comp
L power:GND #PWR0129
U 1 1
P 2450 2350
F 0 "#PWR0129" H 2450 2100 50  0001 C CNN
F 1 "GND" H 2455 2177 50  0000 C CNN
F 2 "" H 2450 2350 50  0001 C CNN
F 3 "" H 2450 2350 50  0001 C CNN
	1    2450 2350
	1    0    0    -1  
$EndComp
Wire Wire Line
	2450 2350 2450 2250
Wire Wire Line
	2450 2250 2100 2250
$Comp
L Device:LED D1
U 1 1
P 850 5350
F 0 "D1" V 889 5233 50  0000 R CNN
F 1 "LED" V 798 5233 50  0000 R CNN
F 2 "mylib:LED_D5.0mm_Horizontal" H 850 5350 50  0001 C CNN
F 3 "~" H 850 5350 50  0001 C CNN
	1    850  5350
	0    -1   -1   0   
$EndComp
$Comp
L Device:R R9
U 1 1
P 850 4900
F 0 "R9" H 920 4946 50  0000 L CNN
F 1 "100k" H 920 4855 50  0000 L CNN
F 2 "Resistor_SMD:R_0805_2012Metric" V 780 4900 50  0001 C CNN
F 3 "~" H 850 4900 50  0001 C CNN
	1    850  4900
	1    0    0    -1  
$EndComp
$Comp
L Device:LED D2
U 1 1
P 1150 5350
F 0 "D2" V 1189 5233 50  0000 R CNN
F 1 "LED" V 1098 5233 50  0000 R CNN
F 2 "mylib:LED_D5.0mm_Horizontal" H 1150 5350 50  0001 C CNN
F 3 "~" H 1150 5350 50  0001 C CNN
	1    1150 5350
	0    -1   -1   0   
$EndComp
$Comp
L Device:R R10
U 1 1
P 1150 4900
F 0 "R10" H 1220 4946 50  0000 L CNN
F 1 "100k" H 1220 4855 50  0000 L CNN
F 2 "Resistor_SMD:R_0805_2012Metric" V 1080 4900 50  0001 C CNN
F 3 "~" H 1150 4900 50  0001 C CNN
	1    1150 4900
	1    0    0    -1  
$EndComp
$Comp
L power:GND #PWR0130
U 1 1
P 850 5650
F 0 "#PWR0130" H 850 5400 50  0001 C CNN
F 1 "GND" H 855 5477 50  0000 C CNN
F 2 "" H 850 5650 50  0001 C CNN
F 3 "" H 850 5650 50  0001 C CNN
	1    850  5650
	1    0    0    -1  
$EndComp
Wire Wire Line
	850  5500 850  5600
Wire Wire Line
	850  5600 1150 5600
Wire Wire Line
	1150 5600 1150 5500
Connection ~ 850  5600
Wire Wire Line
	850  5600 850  5650
Wire Wire Line
	1150 5200 1150 5050
Wire Wire Line
	850  5200 850  5050
Wire Wire Line
	700  3800 700  3850
Wire Wire Line
	700  3800 1950 3800
Wire Wire Line
	1950 4500 1150 4500
Wire Wire Line
	1150 4500 1150 4750
Wire Wire Line
	1950 4400 850  4400
Wire Wire Line
	850  4400 850  4750
Wire Wire Line
	3000 1950 3200 1950
Wire Wire Line
	5250 950  5000 950 
Wire Wire Line
	5000 950  5000 1050
$Comp
L power:GND #PWR0131
U 1 1
P 5000 1350
F 0 "#PWR0131" H 5000 1100 50  0001 C CNN
F 1 "GND" H 5005 1177 50  0000 C CNN
F 2 "" H 5000 1350 50  0001 C CNN
F 3 "" H 5000 1350 50  0001 C CNN
	1    5000 1350
	1    0    0    -1  
$EndComp
$Comp
L power:GND #PWR0132
U 1 1
P 5550 1350
F 0 "#PWR0132" H 5550 1100 50  0001 C CNN
F 1 "GND" H 5555 1177 50  0000 C CNN
F 2 "" H 5550 1350 50  0001 C CNN
F 3 "" H 5550 1350 50  0001 C CNN
	1    5550 1350
	1    0    0    -1  
$EndComp
$Comp
L power:GND #PWR0133
U 1 1
P 6000 1350
F 0 "#PWR0133" H 6000 1100 50  0001 C CNN
F 1 "GND" H 6005 1177 50  0000 C CNN
F 2 "" H 6000 1350 50  0001 C CNN
F 3 "" H 6000 1350 50  0001 C CNN
	1    6000 1350
	1    0    0    -1  
$EndComp
Wire Wire Line
	5550 1250 5550 1350
Wire Wire Line
	5850 950  6000 950 
Wire Wire Line
	6000 950  6000 1050
$Comp
L power:+5V #PWR0134
U 1 1
P 6000 900
F 0 "#PWR0134" H 6000 750 50  0001 C CNN
F 1 "+5V" H 6015 1073 50  0000 C CNN
F 2 "" H 6000 900 50  0001 C CNN
F 3 "" H 6000 900 50  0001 C CNN
	1    6000 900 
	1    0    0    -1  
$EndComp
Wire Wire Line
	6000 900  6000 950 
Connection ~ 6000 950 
Wire Wire Line
	5000 950  4850 950 
Wire Wire Line
	4850 950  4850 900 
Connection ~ 5000 950 
$Comp
L power:+24V #PWR0135
U 1 1
P 4850 900
F 0 "#PWR0135" H 4850 750 50  0001 C CNN
F 1 "+24V" H 4865 1073 50  0000 C CNN
F 2 "" H 4850 900 50  0001 C CNN
F 3 "" H 4850 900 50  0001 C CNN
	1    4850 900 
	1    0    0    -1  
$EndComp
$Comp
L Regulator_Switching:R-78E5.0-0.5 U4
U 1 1
P 5550 950
F 0 "U4" H 5550 1192 50  0000 C CNN
F 1 "R-78E5.0-0.5" H 5550 1101 50  0000 C CNN
F 2 "Converter_DCDC:Converter_DCDC_RECOM_R-78E-0.5_THT" H 5600 700 50  0001 L CIN
F 3 "https://www.recom-power.com/pdf/Innoline/R-78Exx-0.5.pdf" H 5550 950 50  0001 C CNN
	1    5550 950 
	1    0    0    -1  
$EndComp
$Comp
L Device:C C7
U 1 1
P 5000 1200
F 0 "C7" H 5115 1246 50  0000 L CNN
F 1 "10u 50V" H 5115 1155 50  0000 L CNN
F 2 "Capacitor_SMD:C_1206_3216Metric" H 5038 1050 50  0001 C CNN
F 3 "~" H 5000 1200 50  0001 C CNN
	1    5000 1200
	1    0    0    -1  
$EndComp
$Comp
L Device:C C8
U 1 1
P 6000 1200
F 0 "C8" H 6115 1246 50  0000 L CNN
F 1 "22u 10V" H 6115 1155 50  0000 L CNN
F 2 "Capacitor_SMD:C_0805_2012Metric" H 6038 1050 50  0001 C CNN
F 3 "~" H 6000 1200 50  0001 C CNN
	1    6000 1200
	1    0    0    -1  
$EndComp
$EndSCHEMATC
